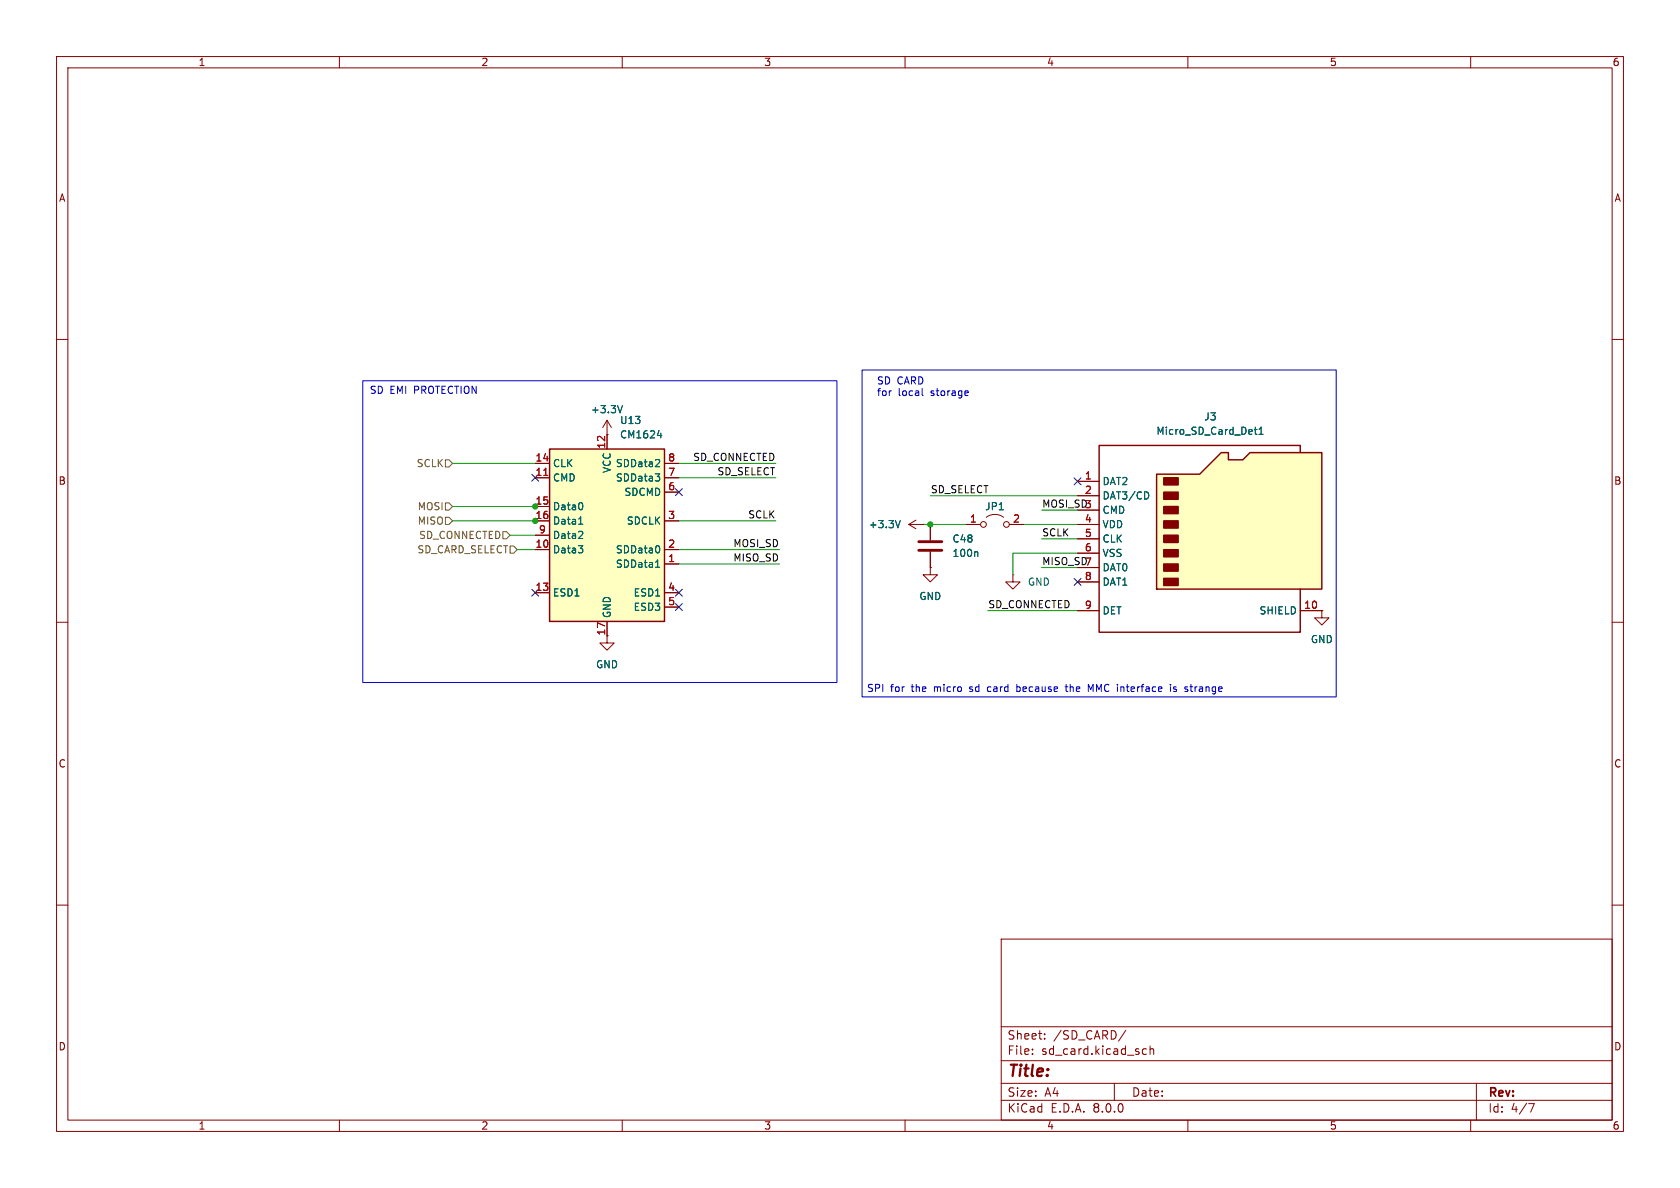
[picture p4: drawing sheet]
<svg xmlns="http://www.w3.org/2000/svg" width="297mm" height="210mm" viewBox="0 0 297 210" stroke-linecap="round" stroke-linejoin="round" font-family="sans-serif">
<g fill="none" stroke="#840000" stroke-width=".18">
<path d="M10 10h277v190h-277zM12 12h273v186h-273zM60 10v2M110 10v2M160 10v2M210 10v2M260 10v2M10 60h2M285 60h2M160.7 92.7h2.5M160.7 92.7l1.2 .8M161.9 91.9l-1.2 .8"/>
<path d="M163.2 92.7h.1M164.5 92.7v2.8M164.5 97.5v2.8M170.8 92.7h2.6M174.4 91.4a2.54 2.54 0 0 1 3 0M178.4 92.7h2.6M10 110h2M164.5 100.3v1.3h1.2l-1.2 1.3-1.3-1.3h1.3M164.5 100.3h.1M285 110h2M10 160h2M285 160h2"/>
<path d="M177 166h108v32h-108zM60 198v2M110 198v2M160 198v2M177 194.5h108M177 191.5h108M177 187.5h108M177 181.5h108M182.5 186.3v.1M182.5 185.5v.1M184.7 183.6v.1M184.7 182.8v.1"/>
<path d="M197 191.5v3M199 182.1l-1.3 2M202 186.1l.2 .3 .5-.1M202.7 185.5l-.5-.1-.2 .3M203.3 185.5l.2-.1 .4 .1 .1 .9M203.3 184.9v1.5M210 198v2M260 198v2M261 191.5v6.5M270.2 195.1h1l-.6 1.5"/>
<circle cx="173.9" cy="92.7" r=".51"/>
<circle cx="177.9" cy="92.7" r=".51"/>
</g>
<path d="M162.4 97.3h4.1M162.4 95.8h4.1" fill="none" stroke="#840000" stroke-width=".51"/>
<path d="M159.2 92l-.5 1.3M172.7 97.5l.2 .2v.7" fill="none" stroke="#006464" stroke-width=".18"/>
<path d="M204.5 83.8h7.6l3.8-3.8h1.3v1.3h2.5l1.3-1.3h12.7v24.1h-29.2z" fill="#ffffc2"/>
<g fill="#840000" stroke="#840000" stroke-width=".25">
<path d="M205.7 102.2h2.6v1.3h-2.6z"/>
<path d="M205.7 99.7h2.6v1.3h-2.6z"/>
<path d="M205.7 97.2h2.6v1.2h-2.6z"/>
<path d="M205.7 94.6h2.6v1.3h-2.6z"/>
<path d="M205.7 92.1h2.6v1.2h-2.6z"/>
<path d="M205.7 89.5h2.6v1.3h-2.6z"/>
<path d="M205.7 87h2.6v1.3h-2.6z"/>
<path d="M205.7 84.5h2.6v1.2h-2.6z"/>
</g>
<path d="M204.5 83.8h7.6l3.8-3.8h1.3v1.3h2.5l1.3-1.3h12.7v24.1h-29.2zM229.9 80v-1.3h-35.6v33.1h35.6v-7.7" fill="none" stroke="#840000" stroke-width=".25"/>
<g fill="none" stroke="#840000" stroke-width=".18">
<path d="M190.5 85.1h3.8M190.5 87.6h3.8M190.5 90.2h3.8M190.5 92.7h3.8M190.5 95.3h3.8M190.5 97.8h3.8M107.3 112.4v1.3h1.3l-1.3 1.2-1.3-1.2h1.3M179.1 101.6v1.3h1.2l-1.2 1.2-1.3-1.2h1.3M179.1 101.6h.1M190.5 108h3.8M190.5 100.3h3.8M190.5 102.9h3.8"/>
<path d="M229.9 108h3.8"/>
</g>
<path d="M221.7 75.9h.5M221.9 75.5v1.1l.3 .2M222.6 76.8h.7M222.6 75.9l.3-.4v1.3M202.8 87l.3 .5-.3 .6" fill="none" stroke="#006464" stroke-width=".18"/>
<path d="M97.2 79.4h20.3v30.5h-20.3z" fill="#ffffc2"/>
<path d="M97.2 79.4h20.3v30.5h-20.3z" fill="none" stroke="#840000" stroke-width=".25"/>
<g fill="none" stroke="#840000" stroke-width=".18">
<path d="M107.3 76.8h.1M107.3 74.3v5.1M107.3 74.3l-.7 1.3M107.3 74.3l.8 1.3M94.6 97.2h2.6M94.6 84.5h2.6M94.6 81.9h2.6M94.6 89.5h2.6M94.6 92.1h2.6M94.6 94.6h2.6M117.5 99.7h2.5M117.5 97.2h2.5"/>
<path d="M117.5 84.5h2.5M117.5 81.9h2.5M117.5 92.1h2.5M117.5 87h2.5M163.2 92.7h.1M164.5 92.7v2.8M164.5 97.5v2.8M170.8 92.7h2.6M178.4 92.7h2.6M190.5 92.7h3.8M190.5 85.1h3.8M190.5 87.6h3.8"/>
<path d="M190.5 90.2h3.8M190.5 95.3h3.8M190.5 97.8h3.8M94.6 104.8h2.6M107.3 109.9v2.5M117.5 104.8h2.5M117.5 107.3h2.5M164.5 100.3h.1M190.5 108h3.8M190.5 100.3h3.8M190.5 102.9h3.8M229.9 108h3.8"/>
<path d="M233.7 108v1.2h1.2l-1.2 1.3-1.3-1.3h1.3M233.7 108h.1"/>
</g>
<g fill="none" stroke="#006464" stroke-width=".18">
<path d="M110 71.7l-.4 1.3M116.2 77h.8M116.8 76.6v.8M221.7 75.9h.5M221.9 75.5v1.1l.3 .2M222.6 76.8h.7M222.6 75.9l.3-.4v1.3M102.2 96.5h.8l-.4 .4M102.3 92.7h.7M102.5 91.6l.2-.2v1.3M102.9 97l.1 .2-.1 .5M102.9 89l.1 .3-.1 .7"/>
<path d="M102.9 94l.1 .2v.3l-.8 .7h.8M115.8 83.8h.8l-.4 .4M116.1 99.2l.2-.2v1.3M116.4 81.2l.2 .3v.3l-.8 .7h.8M116.5 96.6l.1 .3-.1 .7M116.5 84.3l.1 .2-.1 .5M159.2 92l-.5 1.3M172.7 97.5l.2 .2v.7M202.8 87l.3 .5-.3 .6M115.9 100.3h.7"/>
</g>
<path d="M96.1 84h.8" fill="none" stroke="#a90000" stroke-width=".18"/>
<path d="M78.7 91.4h.7l.6 .7-.6 .6h-.7zM78.7 88.9h.7l.6 .6-.6 .7h-.7zM78.7 81.3h.7l.6 .6-.6 .7h-.7zM88.9 94h.6l.7 .6-.7 .7h-.6zM90.2 96.5h.6l.6 .7-.6 .6h-.6z" fill="none" stroke="#725600" stroke-width=".18"/>
<g fill="none" stroke="#0000c2" stroke-width=".18">
<path d="M64.1 67.3h83.9v53.4h-83.9zM152.4 65.4h83.8v57.8h-83.8zM163 68.7v1.1l.2 .1M171 69.1l.2 .3-.6 .1M171.1 69.9h-.1M174.8 121.4l-.2 .2v.4l.2 .2M179.8 121v1.2M179.8 122.2h.3M180.1 121.4l-.3 .1M188.3 121.4h.5M188.5 121v1.1l.3 .1M192.4 121l.4 .9 .5-.9"/>
<path d="M206.9 121v.1M206.9 121.4v.8M207.9 121.5l-.3-.1-.1 .2v.2l.4 .1v.3h-.4M210.4 121.4h.4M210.5 121v1.1l.3 .1"/>
</g>
<g fill="none" stroke="#009600" stroke-width=".18">
<path d="M80 89.5h14.6M80 92.1h14.6M80 81.9h14.6M90.2 94.6h4.4M91.4 97.2h3.2M120 97.2h17.8M120 92.1h17.2M120 81.9h17.2M120 99.7h17.8M120 84.5h17.2M163.2 92.7h7.6M164.5 87.6h26"/>
<path d="M181 92.7h9.5M184.1 95.3h6.4M184.1 90.2h6.4M190.5 97.8h-11.4v3.8M174.6 108h15.9M184.1 100.3h6.4"/>
</g>
<g fill="none" stroke="#000084" stroke-width=".18">
<path d="M94 83.8l1.2 1.3M95.2 83.8l-1.2 1.3M119.4 86.4l1.2 1.2M120.6 86.4l-1.2 1.2M189.9 84.5l1.2 1.2M191.1 84.5l-1.2 1.2M94 104.2l1.2 1.2M95.2 104.2l-1.2 1.2M119.4 104.2l1.2 1.2M119.4 106.7l1.2 1.2M120.6 104.2l-1.2 1.2M120.6 106.7l-1.2 1.2"/>
<path d="M189.9 102.3l1.2 1.2M191.1 102.3l-1.2 1.2"/>
</g>
<g fill="#009600" stroke="#009600" stroke-width=".18">
<circle cx="94.6" cy="89.5" r=".46"/>
<circle cx="94.6" cy="92.1" r=".46"/>
<circle cx="164.5" cy="92.7" r=".46"/>
</g>
<text font-size="2.8" fill="#840000" x="178" y="190.9">Title:</text>
<g font-size="2.1" fill="#840000">
<text x="178" y="184">Sheet:</text>
<text x="186.2" y="184">/SD_CARD/</text>
<text x="178" y="186.7">File:</text>
<text x="184.1" y="186.7">sd_card.kicad_sch</text>
<text x="178" y="196.9">KiCad</text>
<text x="178" y="194.1">Size:</text>
<text x="184.7" y="194.1">A4</text>
<text x="185.7" y="196.9">E.D.A.</text>
<text x="193.3" y="196.9">8.0.0</text>
<text x="200" y="194.1">Date:</text>
<text x="263" y="194.3">Rev:</text>
<text x="263" y="196.9">Id:</text>
<text x="267.1" y="196.9">4/7</text>
</g>
<g font-size="1.8" fill="#840000">
<text x="35" y="11.9">1</text>
<text x="85" y="11.9">2</text>
<text x="135" y="11.9">3</text>
<text x="185" y="11.9">4</text>
<text x="235" y="11.9">5</text>
<text x="285" y="11.9">6</text>
<text x="10.3" y="35.9">A</text>
<text x="285.3" y="35.9">A</text>
<text x="10.3" y="85.9">B</text>
<text x="285.3" y="85.9">B</text>
<text x="107.1" y="112.4" transform="rotate(-90 107.1 112.4)">17</text>
<text x="10.3" y="135.9">C</text>
<text x="285.3" y="135.9">C</text>
<text x="10.3" y="185.9">D</text>
<text x="285.3" y="185.9">D</text>
<text x="35" y="199.9">1</text>
<text x="85" y="199.9">2</text>
<text x="135" y="199.9">3</text>
<text x="185" y="199.9">4</text>
<text x="235" y="199.9">5</text>
<text x="285" y="199.9">6</text>
</g>
<g font-size="1.8" fill="#0000c2">
<text x="65.3" y="69.8">SD EMI PROTECTION</text>
<text x="154.9" y="68.2">SD CARD</text>
<text x="154.9" y="70.2">for</text>
<text x="158.8" y="70.2">local</text>
<text x="164.7" y="70.2">storage</text>
<text x="153.2" y="122.5">SPI</text>
<text x="157.4" y="122.5">for</text>
<text x="161.3" y="122.5">the</text>
<text x="165.4" y="122.5">micro</text>
<text x="171.9" y="122.5">sd</text>
<text x="175.2" y="122.5">card</text>
<text x="180.6" y="122.5">because</text>
<text x="189.5" y="122.5">the</text>
<text x="193.6" y="122.5">MMC interface</text>
<text x="208.5" y="122.5">is</text>
<text x="211.4" y="122.5">strange</text>
</g>
<g font-size="1.8" fill="#006464">
<text x="104.4" y="73.3">+3.3V</text>
<text x="109.5" y="75.2">U13</text>
<text x="109.5" y="77.7">CM1624</text>
<text x="204.3" y="77.1">Micro_SD_Card_Det1</text>
<text x="212.8" y="74.5">J3</text>
<text x="97.7" y="82.8">CLK</text>
<text x="108.2" y="83.7" transform="rotate(-90 108.2 83.7)">VCC</text>
<text x="108.8" y="82.8">SDData2</text>
<text x="97.7" y="85.3">CMD</text>
<text x="108.8" y="85.3">SDData3</text>
<text x="110.3" y="87.9">SDCMD</text>
<text x="194.8" y="86">DAT2</text>
<text x="194.8" y="88.5">DAT3/CD</text>
<text x="97.7" y="90.4">Data0</text>
<text x="97.7" y="92.9">Data1</text>
<text x="97.7" y="95.5">Data2</text>
<text x="110.7" y="92.9">SDCLK</text>
<text x="153.5" y="93.6">+3.3V</text>
<text x="174.1" y="90.4">JP1</text>
<text x="194.8" y="91">CMD</text>
<text x="194.8" y="93.6">VDD</text>
<text x="97.7" y="98">Data3</text>
<text x="108.8" y="100.6">SDData1</text>
<text x="108.8" y="98">SDData0</text>
<text x="168.3" y="98.7">100n</text>
<text x="168.3" y="96.1">C48</text>
<text x="194.8" y="96.1">CLK</text>
<text x="194.8" y="98.7">VSS</text>
<text x="194.8" y="101.2">DAT0</text>
<text x="97.7" y="105.6">ESD1</text>
<text x="111.9" y="105.6">ESD1</text>
<text x="162.4" y="106.3">GND</text>
<text x="181.6" y="103.7">GND</text>
<text x="194.8" y="103.7">DAT1</text>
<text x="108.2" y="109.3" transform="rotate(-90 108.2 109.3)">GND</text>
<text x="111.9" y="108.2">ESD3</text>
<text x="194.8" y="108.8">DET</text>
<text x="222.6" y="108.8">SHIELD</text>
<text x="231.6" y="113.9">GND</text>
<text x="105.3" y="118.3">GND</text>
</g>
<g font-size="1.8" fill="#725600">
<text x="73.6" y="82.8">SCLK</text>
<text x="73.8" y="92.9">MISO</text>
<text x="73.8" y="90.4">MOSI</text>
<text x="74" y="95.5">SD_CONNECTED</text>
<text x="73.7" y="98">SD_CARD_SELECT</text>
</g>
<g font-size="1.8" fill="#a90000">
<text x="94.6" y="81.7">14</text>
<text x="107.1" y="79.4" transform="rotate(-90 107.1 79.4)">12</text>
<text x="118" y="81.7">8</text>
<text x="94.6" y="84.2">11</text>
<text x="94.6" y="89.3">15</text>
<text x="118" y="86.7">6</text>
<text x="118" y="84.2">7</text>
<text x="191.7" y="84.8">1</text>
<text x="191.7" y="87.4">2</text>
<text x="191.7" y="89.9">3</text>
<text x="94.6" y="91.8">16</text>
<text x="95.2" y="94.4">9</text>
<text x="118" y="91.8">3</text>
<text x="171.4" y="92.5">1</text>
<text x="179" y="92.5">2</text>
<text x="191.7" y="92.5">4</text>
<text x="191.7" y="95">5</text>
<text x="94.6" y="96.9">10</text>
<text x="118" y="99.4">1</text>
<text x="118" y="96.9">2</text>
<text x="191.7" y="97.5">6</text>
<text x="191.7" y="100.1">7</text>
<text x="94.6" y="104.5">13</text>
<text x="118" y="104.5">4</text>
<text x="118" y="107.1">5</text>
<text x="191.7" y="102.6">8</text>
<text x="191.7" y="107.7">9</text>
<text x="230.5" y="107.7">10</text>
</g>
<g font-size="1.8" fill="#0f0f0f">
<text x="122.4" y="81.6">SD_CONNECTED</text>
<text x="126.7" y="84.1">SD_SELECT</text>
<text x="164.5" y="87.3">SD_SELECT</text>
<text x="184.1" y="89.8">MOSI_SD3</text>
<text x="132.2" y="91.7">SCLK</text>
<text x="184.1" y="94.9">SCLK</text>
<text x="129.5" y="96.8">MOSI_SD</text>
<text x="129.5" y="99.3">MISO_SD</text>
<text x="184.1" y="100">MISO_SD7</text>
<text x="174.6" y="107.6">SD_CONNECTED</text>
</g>
</svg>
